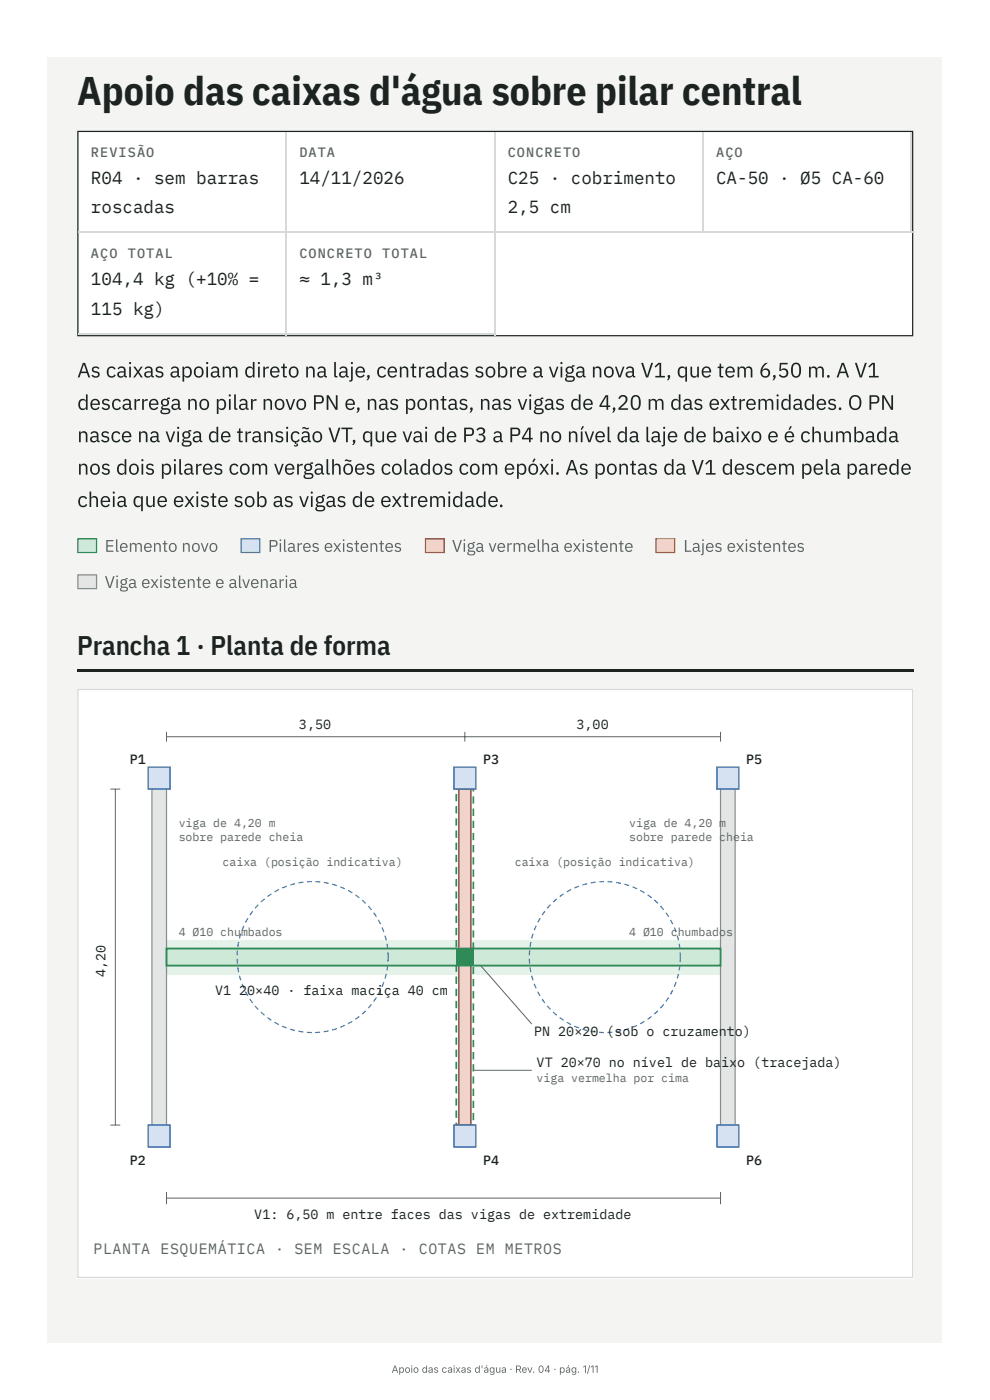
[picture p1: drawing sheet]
<svg xmlns="http://www.w3.org/2000/svg" width="210mm" height="297mm" viewBox="0 0 210 297" stroke-linecap="round" stroke-linejoin="round" font-family="sans-serif">
<path d="M10.1 12.2h189.9v273h-189.9z" fill="#f4f5f3"/>
<path d="M16.4 27.8h177.5v43.6h-177.5z" fill="#fff"/>
<path d="M16.5 27.9h177.3v43.4h-177.3z" fill="none" stroke="#1c2321" stroke-width=".26"/>
<path d="M60.7 28v43.2M105.2 28v43.2M149.4 28v21.5M193.5 28v21.5M16.7 49.3h177M16.7 71h88.6" fill="none" stroke="#d5dad7" stroke-width=".26"/>
<path d="M16.4 114.3h4.2v3.2h-4.2z" fill="#cfe9d9"/>
<path d="M16.5 114.4h4v2.9h-4z" fill="none" stroke="#2f8a57" stroke-width=".26"/>
<path d="M51.1 114.3h4.2v3.2h-4.2z" fill="#d6e2f2"/>
<path d="M51.2 114.4h4v2.9h-4z" fill="none" stroke="#3c6fb0" stroke-width=".26"/>
<path d="M90.2 114.3h4.3v3.2h-4.3z" fill="#f1d3cc"/>
<path d="M90.4 114.4h3.9v2.9h-3.9z" fill="none" stroke="#b8432f" stroke-width=".26"/>
<path d="M139.2 114.3h4.2v3.2h-4.2z" fill="#f3e2c8"/>
<path d="M139.3 114.4h4v2.9h-4z" fill="none" stroke="#c9822e" stroke-width=".26"/>
<path d="M16.4 122h4.2v3.1h-4.2z" fill="#e3e6e4"/>
<path d="M16.5 122.1h4v2.9h-4z" fill="none" stroke="#8a918e" stroke-width=".26"/>
<path d="M16.4 142.1h177.5v.5h-177.5z" fill="#1c2321"/>
<path d="M16.4 146.3h177.5v125.2h-177.5z" fill="#fff"/>
<path d="M16.5 146.4h177.3v124.9h-177.3z" fill="none" stroke="#d5dad7" stroke-width=".26"/>
<path d="M35.4 199.7h117.6v7.2h-117.6z" fill="#cfe9d9"/>
<path d="M32.3 167.6h3.1v71.4h-3.1z" fill="#e3e6e4"/>
<path d="M32.3 167.6h3.1v71.4h-3.1z" fill="none" stroke="#8a918e" stroke-width=".26"/>
<path d="M153 167.6h3.1v71.4h-3.1z" fill="#e3e6e4"/>
<path d="M153 167.6h3.1v71.4h-3.1z" fill="none" stroke="#8a918e" stroke-width=".26"/>
<path d="M99.5 167.4h1.2v.7h-.4v-.5h.2v.2h-1zM100.3 169.1h.4v1.6h-.4zM100.3 171.7h.4v1.6h-.4zM100.3 174.3h.4v1.6h-.4zM100.3 176.9h.4v1.6h-.4zM100.3 179.5h.4v1.5h-.4zM100.3 182.1h.4v1.5h-.4zM100.3 184.7h.4v1.5h-.4zM100.3 187.2h.4v1.6h-.4zM100.3 189.8h.4v1.6h-.4zM100.3 192.4h.4v1.6h-.4zM100.3 195h.4v1.6h-.4zM100.3 197.6h.4v1.5h-.4zM100.3 200.2h.4v1.5h-.4zM100.3 202.8h.4v1.5h-.4zM100.3 205.3h.4v1.6h-.4zM100.3 207.9h.4v1.6h-.4zM100.3 210.5h.4v1.6h-.4zM100.3 213.1h.4v1.6h-.4zM100.3 215.7h.4v1.5h-.4zM100.3 218.3h.4v1.5h-.4zM100.3 220.9h.4v1.5h-.4zM100.3 223.4h.4v1.6h-.4zM100.3 226h.4v1.6h-.4zM100.3 228.6h.4v1.6h-.4zM100.3 231.2h.4v1.6h-.4zM100.3 233.8h.4v1.5h-.4zM100.3 236.4h.4v1.5h-.4zM99 238.8h1.5v.3h-1.5zM96.7 238.4h.4v.6h-.2v-.2h1v.3h-1.2zM96.7 235.9h.4v1.5h-.4zM96.7 233.3h.4v1.5h-.4zM96.7 230.7h.4v1.5h-.4zM96.7 228.1h.4v1.6h-.4zM96.7 225.5h.4v1.6h-.4zM96.7 222.9h.4v1.6h-.4zM96.7 220.3h.4v1.6h-.4zM96.7 217.8h.4v1.5h-.4zM96.7 215.2h.4v1.5h-.4zM96.7 212.6h.4v1.5h-.4zM96.7 210h.4v1.6h-.4zM96.7 207.4h.4v1.6h-.4zM96.7 204.8h.4v1.6h-.4zM96.7 202.2h.4v1.6h-.4zM96.7 199.7h.4v1.5h-.4zM96.7 197.1h.4v1.5h-.4zM96.7 194.5h.4v1.5h-.4zM96.7 191.9h.4v1.6h-.4zM96.7 189.3h.4v1.6h-.4zM96.7 186.7h.4v1.6h-.4zM96.7 184.1h.4v1.6h-.4zM96.7 181.6h.4v1.5h-.4zM96.7 179h.4v1.5h-.4zM96.7 176.4h.4v1.5h-.4zM96.7 173.8h.4v1.6h-.4zM96.7 171.2h.4v1.6h-.4zM96.7 168.6h.4v1.6h-.4zM96.9 167.4h1.5v.4h-1.5z" fill="#2f8a57"/>
<path d="M97.4 167.6h2.6v71.4h-2.6z" fill="#f1d3cc"/>
<path d="M97.4 167.6h2.6v71.4h-2.6z" fill="none" stroke="#b8432f" stroke-width=".31"/>
<path d="M35.4 201.5h117.6v3.6h-117.6z" fill="#cfe9d9"/>
<path d="M35.4 201.5h117.6v3.6h-117.6z" fill="none" stroke="#2f8a57" stroke-width=".39"/>
<path d="M31.5 162.9h4.6v4.7h-4.6z" fill="#d6e2f2"/>
<path d="M31.5 162.9h4.6v4.7h-4.6z" fill="none" stroke="#3c6fb0" stroke-width=".31"/>
<path d="M31.5 239h4.6v4.6h-4.6z" fill="#d6e2f2"/>
<path d="M31.5 239h4.6v4.6h-4.6z" fill="none" stroke="#3c6fb0" stroke-width=".31"/>
<path d="M96.4 162.9h4.6v4.7h-4.6z" fill="#d6e2f2"/>
<path d="M96.4 162.9h4.6v4.7h-4.6z" fill="none" stroke="#3c6fb0" stroke-width=".31"/>
<path d="M96.4 239h4.6v4.6h-4.6z" fill="#d6e2f2"/>
<path d="M96.4 239h4.6v4.6h-4.6z" fill="none" stroke="#3c6fb0" stroke-width=".31"/>
<path d="M152.2 162.9h4.7v4.7h-4.7z" fill="#d6e2f2"/>
<path d="M152.2 162.9h4.7v4.7h-4.7z" fill="none" stroke="#3c6fb0" stroke-width=".31"/>
<path d="M152.2 239h4.7v4.6h-4.7z" fill="#d6e2f2"/>
<path d="M152.2 239h4.7v4.6h-4.7z" fill="none" stroke="#3c6fb0" stroke-width=".31"/>
<path d="M96.9 201.5h3.6v3.6h-3.6z" fill="#2f8a57"/>
<g fill="#3c6fb0">
<path d="M82.2 205l.2 .1-.1 1h-.3zM81.9 206.8l.2 .1-.2 1-.3-.1zM81.4 208.6h.2l-.4 1-.2-.1zM80.7 210.2l.2 .1-.5 1-.2-.2zM79.8 211.8l.2 .1-.6 .9-.2-.2zM78.8 213.3l.2 .1-.7 .8-.2-.2zM76.8 215.3l.8-.7 .1 .2-.7 .7zM75.4 216.4l.8-.6 .2 .2-.9 .6zM73.8 217.3l.9-.5 .2 .2-.9 .6zM72.2 218.1l.9-.4 .2 .2-1 .4zM70.5 218.6l1-.3 .1 .3-1 .3zM68.7 219l1-.2 .1 .3-1 .2zM66.9 219.2l1.1-.1v.3h-1zM65.2 219.1l1 .1v.2h-1zM63.4 218.9l1 .2v.2l-1.1-.2zM61.7 218.5l.9 .2v.3l-1-.3zM60 217.8l.9 .4-.1 .3-.9-.4zM58.4 217l.9 .5-.1 .2-1-.5zM56.9 216l.8 .6-.1 .2-.9-.6zM55.5 214.9l.8 .6-.2 .2-.8-.7zM54 213.7l.2-.2 .7 .8-.2 .2zM52.9 212.3l.3-.2 .6 .8-.2 .2zM52 210.7l.2-.1 .5 .9-.2 .1zM51.3 209l.2-.1 .4 1-.2 .1zM50.7 207.3l.3-.1 .3 1-.3 .1zM50.4 205.5l.2-.1 .2 1.1h-.3zM50.2 203.6h.3v1.1h-.2zM50.3 201.9h.2v1h-.3zM50.6 200l.2 .1-.2 1h-.2zM51 198.3l.3 .1-.3 .9h-.3zM51.7 196.6l.2 .1-.4 .9-.2-.1zM52.5 195l.3 .1-.5 .9-.3-.1zM53.6 193.4l.2 .2-.6 .8-.2-.1zM54.8 192.1l.1 .1-.6 .8-.2-.2zM55.3 191.5l.8-.7 .2 .2-.8 .7zM56.7 190.3l.9-.6 .1 .2-.8 .6zM58.2 189.3l1-.5 .1 .2-.9 .5zM59.9 188.5l.9-.4 .1 .2-.9 .4zM61.6 187.8l1-.2 .1 .2-1 .3zM63.4 187.4l1-.2v.3l-1 .2zM65.2 187.2l1-.1v.3h-1zM67 187.1l1 .1v.3l-1-.1zM68.8 187.3l1 .2v.2l-1-.1zM70.6 187.7l1 .3-.1 .2-1-.3zM72.3 188.2l1 .5-.1 .2-1-.4zM74 189l.9 .5-.2 .3-.8-.6zM75.5 190l.9 .6-.2 .2-.8-.6zM77 191.1l.8 .7-.2 .2-.8-.7zM78.1 192.5l.2-.1 .7 .8-.2 .1zM79.2 193.9l.3-.1 .5 .8-.2 .2zM80.2 195.4l.2-.1 .5 .9-.2 .2zM81 197.1l.3-.2 .3 1-.2 .1zM81.6 198.8l.3-.1 .2 1h-.2zM82 200.5l.3-.1 .1 1.1h-.2zM82.3 202.3h.2v2h-.2z"/>
<path d="M144.2 205l.3 .1-.2 1h-.2zM143.9 206.8l.3 .1-.3 1-.2-.1zM143.4 208.6h.3l-.4 1-.2-.1zM142.7 210.2l.3 .1-.5 1-.2-.2zM141.9 211.8l.2 .1-.6 .9-.2-.2zM140.8 213.3l.2 .1-.7 .8-.1-.2zM138.9 215.3l.7-.7 .2 .2-.8 .7zM137.4 216.4l.9-.6 .1 .2-.8 .6zM135.9 217.3l.9-.5 .1 .2-.9 .6zM134.3 218.1l.9-.4 .1 .2-.9 .4zM132.5 218.6l1-.3 .1 .3-1 .3zM130.8 219l1-.2 .1 .3-1.1 .2zM129 219.2l1-.1v.3h-1zM127.2 219.1l1 .1v.2h-1zM125.4 218.9l1.1 .2-.1 .2-1-.2zM123.7 218.5l1 .2-.1 .3-1-.3zM122 217.8l1 .4-.1 .3-1-.4zM120.4 217l.9 .5-.1 .2-.9-.5zM118.9 216l.9 .6-.2 .2-.8-.6zM117.5 214.9l.8 .6-.2 .2-.7-.7zM116.1 213.7l.2-.2 .7 .8-.2 .2zM115 212.3l.2-.2 .6 .8-.2 .2zM114.1 210.7l.2-.1 .5 .9-.2 .1zM113.3 209l.3-.1 .4 1-.3 .1zM112.8 207.3l.2-.1 .3 1-.2 .1zM112.4 205.5l.3-.1 .2 1.1h-.3zM112.3 203.6h.2l.1 1.1h-.3zM112.3 201.9h.3l-.1 1h-.2zM112.6 200l.3 .1-.2 1h-.3zM113.1 198.3l.2 .1-.3 .9h-.2zM113.7 196.6l.3 .1-.4 .9-.3-.1zM114.6 195l.2 .1-.5 .9-.2-.1zM115.6 193.4l.2 .2-.6 .8-.2-.1zM116.8 192.1l.2 .1-.7 .8-.2-.2zM117.4 191.5l.8-.7 .1 .2-.7 .7zM118.8 190.3l.8-.6 .2 .2-.9 .6zM120.3 189.3l.9-.5 .1 .2-.9 .5zM121.9 188.5l1-.4 .1 .2-1 .4zM123.7 187.8l1-.2v.2l-1 .3zM125.4 187.4l1.1-.2v.3l-1 .2zM127.2 187.2l1.1-.1v.3h-1zM129 187.1l1.1 .1-.1 .3-1-.1zM130.8 187.3l1.1 .2-.1 .2-1-.1zM132.6 187.7l1 .3-.1 .2-.9-.3zM134.4 188.2l.9 .5-.1 .2-.9-.4zM136 189l.9 .5-.1 .3-.9-.6zM137.6 190l.8 .6-.1 .2-.8-.6zM139 191.1l.8 .7-.2 .2-.7-.7zM140.2 192.5l.2-.1 .6 .8-.2 .1zM141.3 193.9l.2-.1 .6 .8-.2 .2zM142.3 195.4l.2-.1 .5 .9-.2 .2zM143.1 197.1l.2-.2 .4 1-.3 .1zM143.7 198.8l.2-.1 .3 1h-.3zM144.1 200.5l.3-.1 .1 1.1h-.3zM144.3 202.3h.3v2h-.3z"/>
</g>
<path d="M35.4 155.4v2.1M35.4 156.5h117.6M98.7 155.4v2.1M153 155.4v2.1M23.5 167.6h2M24.5 167.6v71.4M102.1 205.1l10.8 12.4M23.5 239h2M100.5 227.3h12.4M35.4 253.2v2.6M35.4 254.5h117.6M153 253.2v2.6" fill="none" stroke="#5d6864" stroke-width=".21"/>
<text font-size="8.5" fill="#1c2321" x="16.4" y="22.2">Apoio das caixas d'água sobre pilar central</text>
<text font-size="5.7" fill="#1c2321" x="16.4" y="139.2">Prancha 1 · Planta de forma</text>
<g font-size="4.4" fill="#1c2321">
<text x="16.4" y="80.2">As caixas apoiam direto na laje, centradas sobre a viga nova V1, que tem 6,50 m. A V1</text>
<text x="16.4" y="87">descarrega no pilar novo PN e, nas pontas, nas vigas de 4,20 m das extremidades. O PN</text>
<text x="16.4" y="93.9">nasce na viga de transição VT, que vai de P3 a P4 no nível da laje de baixo e é chumbada</text>
<text x="16.4" y="100.8">nos dois pilares com vergalhões colados com epóxi. As pontas da V1 descem pela parede</text>
<text x="16.4" y="107.7">cheia que existe sob as vigas de extremidade.</text>
</g>
<g font-size="3.7" fill="#1c2321">
<text x="19.3" y="39.2">R04 · sem barras</text>
<text x="63.6" y="39.2">14/11/2026</text>
<text x="107.8" y="39.2">C25 · cobrimento</text>
<text x="152.1" y="39.2">CA-50 · Ø5 CA-60</text>
<text x="19.3" y="45.2">roscadas</text>
<text x="107.8" y="45.2">2,5 cm</text>
<text x="19.3" y="60.6">104,4 kg (+10% =</text>
<text x="63.6" y="60.6">≈ 1,3 m³</text>
<text x="19.3" y="66.9">115 kg)</text>
</g>
<g font-size="3.6" fill="#5d6864">
<text x="22.2" y="117.2">Elemento novo</text>
<text x="56.9" y="117.2">Pilares existentes</text>
<text x="96" y="117.2">Viga vermelha existente</text>
<text x="145.1" y="117.2">Lajes existentes</text>
<text x="22.2" y="124.9">Viga existente e alvenaria</text>
</g>
<text font-size="3.2" fill="#5d6864" x="19.8" y="266.4">PLANTA ESQUEMÁTICA · SEM ESCALA · COTAS EM METROS</text>
<g font-size="2.9" fill="#5d6864">
<text x="19.3" y="33.3">REVISÃO</text>
<text x="63.6" y="33.3">DATA</text>
<text x="107.8" y="33.3">CONCRETO</text>
<text x="152.1" y="33.3">AÇO</text>
<text x="19.3" y="54.8">AÇO</text>
<text x="27.1" y="54.8">TOTAL</text>
<text x="63.6" y="54.8">CONCRETO</text>
<text x="81.2" y="54.8">TOTAL</text>
</g>
<g font-size="2.8" fill="#1c2321">
<text x="63.5" y="154.9">3,50</text>
<text x="122.4" y="154.9">3,00</text>
<text x="27.6" y="162.2">P1</text>
<text x="102.6" y="162.2">P3</text>
<text x="158.4" y="162.2">P5</text>
<text x="22.4" y="207.5" transform="rotate(-90 22.4 207.5)">4,20</text>
<text x="45.7" y="211.3">V1</text>
<text x="50.8" y="211.3">20×40 · faixa maciça 40 cm</text>
<text x="113.4" y="220.1">PN 20×20 (sob o cruzamento)</text>
<text x="114" y="226.5">VT 20×70 no nível de ba</text>
<text x="153.2" y="226.5">ix</text>
<text x="156.6" y="226.5">o (tracejada)</text>
<text x="27.6" y="247.5">P2</text>
<text x="102.6" y="247.5">P4</text>
<text x="158.4" y="247.5">P6</text>
<text x="54" y="258.9">V1: 6,50 m entre faces das vigas de extremidade</text>
</g>
<g font-size="2.5" fill="#5d6864">
<text x="37.9" y="175.6">viga de 4,20 m</text>
<text x="37.9" y="178.7">sobre parede cheia</text>
<text x="133.6" y="175.6">viga de 4,20 m</text>
<text x="133.6" y="178.7">sobre parede cheia</text>
<text x="47.3" y="183.9">caixa (posição indicativa)</text>
<text x="109.3" y="183.9">caixa (posição indicativa)</text>
<text x="37.9" y="198.9">4 Ø10 chumbados</text>
<text x="133.6" y="198.9">4 Ø10 chumbados</text>
<text x="114" y="229.9">viga vermelha por cima</text>
</g>
<text font-size="2.1" fill="#666" x="83.2" y="291.6">Apoio das caixas d'água · Rev. 04 · pág. 1/11</text>
</svg>
